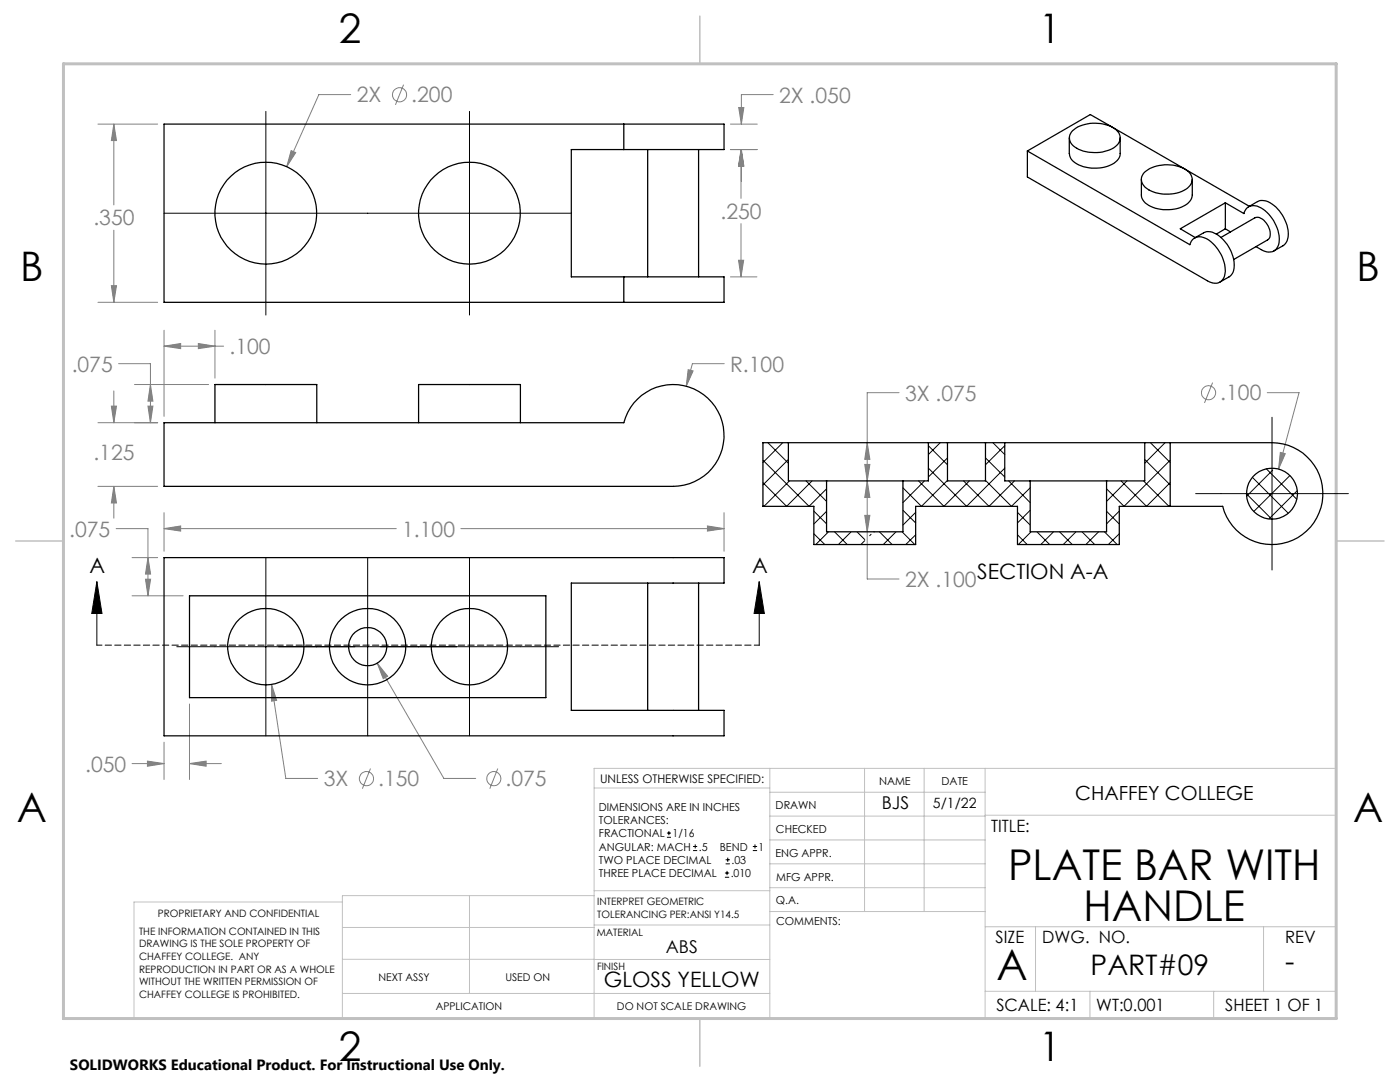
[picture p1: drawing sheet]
<svg xmlns="http://www.w3.org/2000/svg" width="279mm" height="216mm" viewBox="0 0 279 216" stroke-linecap="round" stroke-linejoin="round" font-family="sans-serif">
<g fill="none" stroke="#808080" stroke-width=".2">
<path d="M70 18.9h-6.4l-6.4 14.4M80.5 16.9l-1.6 4M154.3 18.9h-6.3v5.9M19.5 24.8h12M22.7 24.8v16.1M22.7 24.8l.5 3.2h-1zM58.1 30.1l.9 .3-1.8 2.9zM145.8 24.8h5.3M145.8 29.8h5.3M147.4 21.4h1l-.4 3.4zM147.9 29.8l.5 3.3h-1zM147.9 29.8v9.8"/>
<path d="M148 29.8l.4 3.3h-1zM148 29.8v6.4M22.2 57h1l-.5 3.3zM22.7 45.9v14.4M145.8 55.2h5.3M147.4 51.9h1l-.5 3.3zM147.9 44.6v10.6M19.5 60.3h12M22.7 78v6.3M23.7 72.6h6.3v11.7M26.8 76.7h14.8M30 76.7l.5 3.3h-1z"/>
<path d="M32.7 65.9v17.2M32.7 69.1h11.9M32.7 69.1l3.4-.6v1.1zM39.6 68.5l3.3 .6-3.3 .5zM42.9 65.9v9.6M137.3 73.8l1 .2-1.4 3.1zM144.5 72.6h-6.3l-1.3 4.5M179.4 78.4h-6.3v37.1h6.3M242 76.3l-1.6 4.1M252.9 78.4h6.4l-4.1 15.2M19.5 84.3h12M19.5 97h12"/>
<path d="M22.2 81h1l-.5 3.3zM22.7 97v6.4M22.7 97l.5 3.4h-1zM29.5 81h1l-.5 3.3zM172.6 92.7h1l-.5 3.3zM173.1 96l.5 3.3h-1zM173.1 88.3l.5 3.4h-1zM255.5 90.3l1 .2-1.3 3.1zM23.2 105.5h6.3v13.4M26.4 111.3h5.1M26.4 118.9h10.1M29 115.6h1.1l-.6 3.3z"/>
<path d="M29.5 111.3l.6 3.2h-1.1zM32.7 102.3v7.7M32.7 105.5h46.4M32.7 105.5l3.4-.5v1zM92 105.5h52.5M141.2 105l3.3 .5-3.3 .5zM144.5 102.3v7.7M172.6 102.8h1l-.5 3.3zM54.2 136.6l1 3.1-1 .2zM54.2 136.6l2.8 18.7h6.4M75.3 132.3l13.3 23h6.3M75.3 132.3l2.1 2.6-.9 .5z"/>
<path d="M26.4 152.4h6.3M29.4 151.9l3.3 .5-3.3 .5zM32.7 148.1v7.4M37.8 140.5v15M37.8 152.4h6.4M37.8 152.4l3.3-.5v1zM73.9 153.4l-1.6 4M99.3 153.4l-1.5 4"/>
<circle cx="79.7" cy="18.9" r="1.4"/>
<circle cx="241.2" cy="78.4" r="1.41"/>
<circle cx="73.1" cy="155.4" r="1.41"/>
<circle cx="98.6" cy="155.4" r="1.41"/>
</g>
<g fill="none" stroke="#000" stroke-width=".2">
<path d="M53.1 22.2v40.7M93.7 22.2v40.7M32.7 42.5h81.3M238.6 98.5h30.5M253.9 83.3v30.4M19.3 116.1l1.1 6.3h-2.1zM19.3 116.1v12.7M53.1 111.3v35.5M73.4 111.3v35.5M93.7 111.3v35.5M151.5 116.1l1 6.3h-2zM151.5 116.1v12.7"/>
<path d="M35.3 129h76.2M133.1 167.1h.8M133.1 166.2h.8M133.5 165.8v.9M138.3 169.7h.8M138.3 168.9h.8M138.7 168.5v.8M144.7 175h.8M144.7 174.2h.8M144.8 172.4h.9M144.8 171.6h.9M145.1 173.8v.8"/>
<path d="M145.2 171.1v.9M150.2 169.7h.9M150.2 168.9h.9M150.7 168.5v.8"/>
</g>
<path d="M151.5 128.7h-132.2" fill="none" stroke="#000" stroke-width=".2" stroke-dasharray="1.3 .6" stroke-dashoffset=".3"/>
<g fill="none" stroke="#c0c0c0" stroke-width=".2">
<path d="M118.6 157.2h35M153.6 153.3v49.9M153.6 158.1h43M172.5 153.3v28.6M184.4 153.3v28.6M196.6 153.3v49.9M68.3 180h-41.6v23.2h240v-49.9h-148.1v49.9M93.7 178.7v19.5M118.6 178.7h-50.3v24.5M118.6 177.7h35M153.6 162.8h43M153.6 177.1h43"/>
<path d="M153.6 167.6h43M153.6 172.4h43M196.6 162.7h70.1M68.3 198.2h85.3M68.3 191.4l85.3 .1M68.3 185.1h50.3M118.6 184.6h35M153.6 181.9h43M196.6 184.9h70.1M196.6 197.8h70.1M206.7 184.9v12.9M217.5 197.8v5.4"/>
<path d="M242.2 197.8v5.4M252.2 184.9v12.9"/>
</g>
<path d="M139.7 3.2v9.5M3.1 107.9h9.6M266.7 107.9h9.5M139.7 203.2v9.6" fill="none" stroke="#c0c0c0" stroke-width=".3"/>
<path d="M12.7 12.7h254v190.5h-254z" fill="none" stroke="#c0c0c0" stroke-width=".6"/>
<path d="M151.5 116.1l1 6.3h-2zM19.3 116.1l1.1 6.3h-2.1z" fill="#000"/>
<path d="M22.2 81h1l-.5 3.3zM22.7 97l.5 3.4h-1zM30 76.7l.5 3.3h-1zM29.5 81h1l-.5 3.3zM137.3 73.8l-.4 3.3 1.4-3.1zM32.7 69.1l3.4-.6v1.1zM39.6 68.5l3.3 .6-3.3 .5zM22.2 57h1l-.5 3.3zM22.7 24.8l.5 3.2h-1zM58.1 30.1l-.9 3.2 1.8-2.9zM148 29.8l.4 3.3h-1zM147.4 21.4h1l-.4 3.4zM147.4 51.9h1l-.5 3.3zM147.9 29.8l.5 3.3h-1zM29.5 111.3l.6 3.2h-1.1zM29 115.6h1.1l-.6 3.3zM29.4 151.9l3.3 .5-3.3 .5zM37.8 152.4l3.3-.5v1zM32.7 105.5l3.4-.5v1zM141.2 105l3.3 .5-3.3 .5zM54.2 136.6v3.3l1-.2zM75.3 132.3l1.2 3.1 .9-.5zM173.1 96l.5 3.3h-1zM172.6 102.8h1l-.5 3.3zM173.1 88.3l.5 3.4h-1zM172.6 92.7h1l-.5 3.3zM255.5 90.3l-.3 3.3 1.3-3.1z" fill="#808080"/>
<g fill="none" stroke="#000" stroke-width=".25">
<path d="M124.5 24.8h20v5h-20M124.5 24.8h-91.8v35.5h91.8M124.5 24.8v5M124.5 29.8h-10.5v25.4h10.5M129.3 29.8v25.4M139.4 29.8v25.4M205 30.1l32.5 18.7a2.13 2.13 0 0 1 3.4-1.1 7.5 7.5 0 0 1 3.5 7.3 2.01 2.01 0 0 1-3.1 1.2l-36.3-20.9zM213.4 27.5v3.1a2.94 2.94 0 0 0 2.4 2.5 7.4 7.4 0 0 0 7.1-1l.4-.6 .3-.6v-3.4M214.1 26.1a7.4 7.4 0 0 1 8.7-.2 2.09 2.09 0 0 1-.5 3.6 7.7 7.7 0 0 1-8.1-.4 1.99 1.99 0 0 1-.1-3zM222 25.4l-4.4-2.5-12.6 7.2M222.1 25.5l14.3 8.2M227.8 35.8v3.1a2.96 2.96 0 0 0 2.3 2.5 7.4 7.4 0 0 0 7.2-1l.4-.6 .2-.6v-3.4"/>
<path d="M228.4 34.4a7.4 7.4 0 0 1 8.7-.2 2.09 2.09 0 0 1-.5 3.6 7.3 7.3 0 0 1-8.3-.7 1.92 1.92 0 0 1 .1-2.7zM236.5 33.8l12.8 7.4M124.5 55.2h20v5.1h-20M124.5 55.2v5.1M238.4 47.5l1.8-1a2.86 2.86 0 0 1 3.3 .7 7.2 7.2 0 0 1 2.6 7.1l-.6 .8-2 1.2M243.7 47.4l6.7-3.9a2.23 2.23 0 0 1 2.5 1.3 2.49 2.49 0 0 1 .2 3l-6.9 4M244.5 40.5l3.7 2.1a2.09 2.09 0 0 1 3.5-1.1 7.7 7.7 0 0 1 3.5 7.3 2.12 2.12 0 0 1-3.5 1l-1.1-.6M244.5 40.5l-9 5.1 3 1.8M244.5 40.5v5.1M244.5 45.6l1.1 .7M244.5 45.6l-1.8 1.1M249.2 41.3l1.8-1.1a3 3 0 0 1 3.2 .8 7.5 7.5 0 0 1 2.8 6.7l-.3 .7-.4 .5-2.1 1.2"/>
<path d="M32.7 84.3h91.8a10.2 10.2 0 0 1 11.5-7.4 10.2 10.2 0 0 1 8.5 10.8 10.2 10.2 0 0 1-10.2 9.3h-101.6zM42.9 84.3v-7.6h20.3v7.6M83.5 84.3v-7.6h20.4v7.6M157.3 88.3v7.7h7.7M165 96h15.2M165 96v10.1h15.2v-10.1M185.3 88.3v7.7h-5.1M189.1 88.3h7.6M189.1 88.3h-36.8v12.7h10.1v7.7h20.3v-7.7h20.4v7.7h20.3v-7.7h20.6a10.2 10.2 0 0 0 11.6 7.5 10.2 10.2 0 0 0 8.4-10.9 10.2 10.2 0 0 0-10.1-9.3h-57.2M189.1 88.3v7.7h7.6v-7.7M200.5 88.3v7.7h5.1M205.6 96h15.2"/>
<path d="M205.6 96v10.1h15.2v-10.1M228.5 88.3v7.7h-7.7M233.5 88.3v12.7M32.7 111.3h111.8v5h-30.5v25.4h30.5v5.1h-111.8zM37.8 118.9h71.1v20.3h-71.1zM129.3 116.3v25.4M139.4 116.3v25.4"/>
<circle cx="53.1" cy="42.6" r="10.2"/>
<circle cx="93.7" cy="42.6" r="10.2"/>
<circle cx="253.9" cy="98.5" r="5.1"/>
<circle cx="53.1" cy="129.1" r="7.6"/>
<circle cx="73.4" cy="129" r="3.8"/>
<circle cx="73.4" cy="129" r="7.6"/>
<circle cx="93.7" cy="129.1" r="7.6"/>
</g>
<g fill="none" stroke="#000" stroke-width=".2">
<path d="M152.3 91.8l9.2 9.2 3.5-3.5M153.2 88.3l4.1 4.1M156.2 88.3l-3.9 4M157.3 91.7l-5 5.1M157.6 96l-5.1 5-.2-.2M160.9 96l4.1 4M162.1 96l-5.1 5-4.7-4.7M183.3 96l5.1 5 5.1-5M184.5 96l-4.3 4.3M185.3 93.4l7.6 7.6 7.6-7.6M185.3 88.9l3.8 3.8M187.6 88.3l-2.3 2.4"/>
<path d="M189.1 91.4l-3.8 3.8M189.1 95.8l-5.2 5.2-3.7-3.7M192.3 96l5.1 5 5.1-5M196.7 95.8l5.2 5.2 3.7-3.7M196.7 91.4l3.8 3.8M198.2 88.3l2.3 2.4M200.5 88.9l-3.8 3.8M201.3 96l4.3 4.3M223.7 96l5.1 5 4.7-4.7M224.9 96l-4.1 4M228.2 96l5.1 5 .2-.2M228.5 91.7l5 5.1"/>
<path d="M229.6 88.3l3.9 4M232.5 88.3l-4 4.1M233.5 91.8l-9.2 9.2-3.5-3.5M248.8 98.6l5 5M249.9 95.2l7.2 7.2M252.7 93.6l6.1 6M254 93.8l-5.2 5.2M257.4 94.9l-7.2 7.2M258.9 97.9l-5.6 5.6M162.4 106.5l2.2 2.2M162.4 102l2.6 2.5M165 102l-2.6 2.6"/>
<path d="M165.3 106.1l-2.5 2.6M166.5 106.1l2.6 2.6M169.9 106.1l-2.6 2.6M171 106.1l1.6 1.6M172.6 107.9l-.8 .8M173.8 106.6l-.2 .3M174.3 106.1h.1M175.5 106.1l2.5 2.6M178.8 106.1l-2.5 2.6M180 106.1l2.6 2.6M180.2 101.8l2.5 2.6M182.7 102.2l-2.5 2.6"/>
<path d="M182.7 106.7l-1.9 2M203.1 106.7l1.9 2M203.1 102.2l2.5 2.6M205.6 101.8l-2.5 2.6M205.8 106.1l-2.6 2.6M206.9 106.1l2.6 2.6M210.3 106.1l-2.6 2.6M211.5 106.1l2.5 2.6M214.7 106.1l-2.5 2.6M215.9 106.1l2.6 2.6M219.3 106.1l-2.6 2.6M220.4 106.1l2.6 2.6"/>
<path d="M220.8 102l2.6 2.6M223.4 102l-2.6 2.5M223.4 106.5l-2.2 2.2"/>
</g>
<g font-size="8.5">
<text x="201.2" y="175.6">PLATE BAR WITH</text>
<text x="216.3" y="183.8">HANDLE</text>
<text x="198.9" y="195.5">A</text>
</g>
<g font-size="8.1">
<text x="67.6" y="8.5">2</text>
<text x="207.3" y="8.5">1</text>
<text x="4" y="56.2">B</text>
<text x="270.7" y="56.2">B</text>
<text x="3.3" y="164.1">A</text>
<text x="270" y="164.1">A</text>
<text x="67.6" y="211.7">2</text>
<text x="207.3" y="211.7">1</text>
</g>
<g font-size="5.6">
<text x="217.7" y="194.5">PART#09</text>
<text x="256.5" y="193.8">-</text>
</g>
<g font-size="4.2" fill="#808080">
<text x="71.2" y="20.4">2X</text>
<text x="82.1" y="20.4">.200</text>
<text x="155.5" y="20.5">2X .050</text>
<text x="18.6" y="45">.350</text>
<text x="143.8" y="43.7">.250</text>
<text x="45.8" y="70.7">.100</text>
<text x="14.3" y="74.2">.075</text>
<text x="145.7" y="74.2">R.100</text>
<text x="180.6" y="79.9">3X .075</text>
<text x="243.5" y="79.9">.100</text>
<text x="18.6" y="91.8">.125</text>
<text x="13.8" y="107.1">.075</text>
<text x="80.3" y="107.1">1.100</text>
<text x="180.6" y="117.1">2X .100</text>
<text x="17" y="154">.050</text>
<text x="64.6" y="156.9">3X</text>
<text x="75.5" y="156.9">.150</text>
<text x="100.9" y="156.9">.075</text>
</g>
<g font-size="4.2">
<text x="17.9" y="114.2">A</text>
<text x="150.1" y="114.2">A</text>
<text x="195" y="115.5">SECTION A-A</text>
<text x="120.5" y="196.8">GLOSS YELLOW</text>
</g>
<text font-size="3.9" x="214.6" y="159.6">CHAFFEY COLLEGE</text>
<g font-size="3.5">
<text x="176" y="161.3">BJS</text>
<text x="132.9" y="190.1">ABS</text>
</g>
<g font-size="3.4">
<text x="197.8" y="166">TITLE:</text>
<text x="198.7" y="188.1">SIZE</text>
<text x="208" y="188.1">DWG. NO.</text>
<text x="256.5" y="188.2">REV</text>
<text x="198.8" y="201.7">SCALE: 4:1</text>
<text x="218.8" y="201.7">WT:0.001</text>
<text x="244.5" y="201.7">SHEET 1 OF 1</text>
</g>
<text font-size="3" x="14" y="213.5">SOLIDWORKS Educational Product. For Instructional Use Only.</text>
<text font-size="2.8" x="186.2" y="161.3">5/1/22</text>
<text font-size="2.4" x="119.8" y="156.2">UNLESS OTHERWISE SPECIFIED:</text>
<g font-size="2.2">
<text x="119.5" y="161.8">DIMENSIONS ARE IN INCHES</text>
<text x="154.8" y="161.4">DRAWN</text>
<text x="175.4" y="156.6">NAME</text>
<text x="187.9" y="156.7">DATE</text>
<text x="119.5" y="164.4">TOLERANCES:</text>
<text x="119.5" y="167.1">FRACTIONAL</text>
<text x="134.2" y="167.1">1/16</text>
<text x="154.9" y="166.3">CHECKED</text>
<text x="119.5" y="172.4">TWO PLACE DECIMAL</text>
<text x="119.5" y="169.7">ANGULAR: MACH</text>
<text x="139.5" y="169.7">.5</text>
<text x="143.6" y="169.7">BEND</text>
<text x="146" y="172.4">.03</text>
<text x="151.4" y="169.7">1</text>
<text x="154.8" y="170.9">ENG APPR.</text>
<text x="119.5" y="175">THREE PLACE DECIMAL</text>
<text x="145.8" y="175">.010</text>
<text x="154.9" y="175.7">MFG APPR.</text>
<text x="154.9" y="180.4">Q.A.</text>
<text x="154.9" y="184.6">COMMENTS:</text>
</g>
<g font-size="2.1">
<text x="75.5" y="195.7">NEXT ASSY</text>
<text x="100.9" y="195.7">USED ON</text>
<text x="86.9" y="201.5">APPLICATION</text>
<text x="123.1" y="201.6">DO NOT SCALE DRAWING</text>
</g>
<g font-size="2">
<text x="31.5" y="182.9">PROPRIETARY AND CONFIDENTIAL</text>
<text x="119.2" y="180.6">INTERPRET GEOMETRIC</text>
<text x="119.2" y="183.1">TOLERANCING PER:ANSI Y14.5</text>
<text x="27.8" y="186.5">THE INFORMATION CONTAINED IN THIS</text>
<text x="27.8" y="189">DRAWING IS THE SOLE PROPERTY OF</text>
<text x="27.8" y="191.6">CHAFFEY COLLEGE. ANY</text>
<text x="119.1" y="186.7">MATERIAL</text>
<text x="27.8" y="194.1">REPRODUCTION IN PART OR AS A WHOLE</text>
<text x="27.8" y="196.6">WITHOUT THE WRITTEN PERMISSION OF</text>
<text x="119.1" y="193.5">FINISH</text>
<text x="27.8" y="199.1">CHAFFEY COLLEGE IS PROHIBITED.</text>
</g>
</svg>
